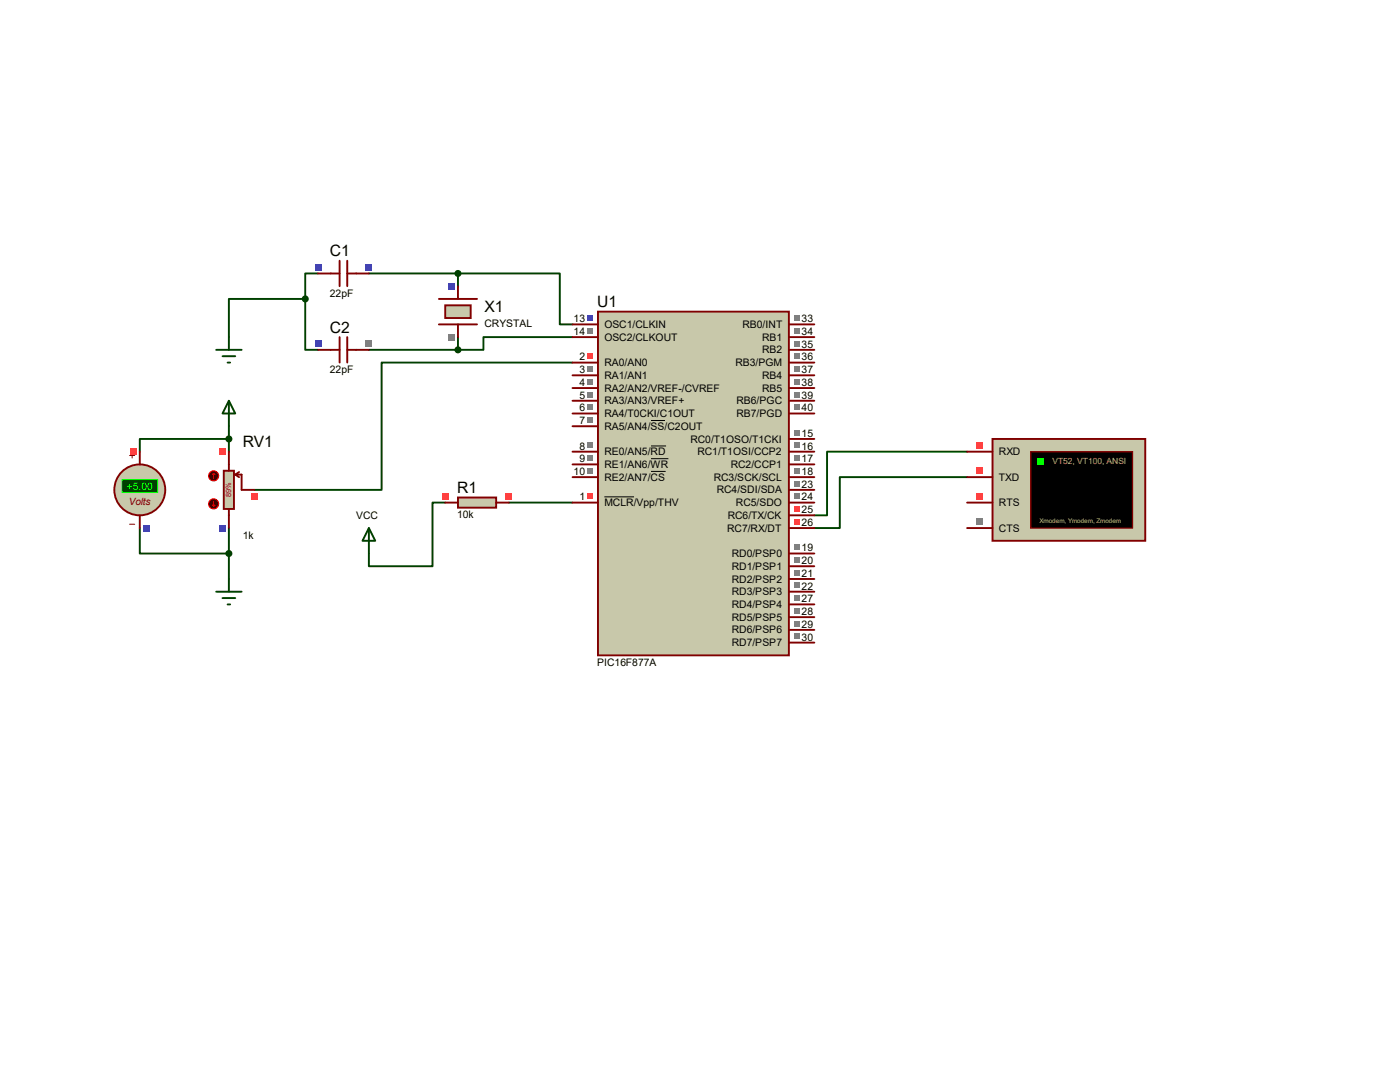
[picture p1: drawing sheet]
<svg xmlns="http://www.w3.org/2000/svg" width="279mm" height="216mm" viewBox="0 0 279 216" stroke-linecap="round" stroke-linejoin="round" font-family="sans-serif">
<g fill="none" stroke="#004000" stroke-width=".38">
<path d="M60.9 59.6v10.2h2.6M60.9 59.6h-15.2v7.7M63.5 54.6h-2.6v5M73.6 54.6h17.8M91.4 54.6h20.3v10.1h2.6M91.4 54.6v2.5M73.6 69.8h17.8M91.4 67.3v2.5M114.3 67.3h-17.8v2.5h-5.1M114.3 72.3h-38.1v25.4h-25.4M45.7 87.6h-17.8v2.5M45.7 85v5.1"/>
<path d="M193 90.1h-27.9v12.7h-2.6M193 95.2h-25.4v10.2h-5.1M27.9 105.4v5h17.8M45.7 105.4v10.1M88.9 100.3h-2.6v12.7h-12.7v-2.6M101.6 100.3h12.7"/>
</g>
<path d="M119.3 62.2h38.1v68.6h-38.1z" fill="#c8c8aa" stroke="#800000" stroke-width=".38"/>
<g fill="none" stroke="#800000" stroke-width=".38">
<path d="M114.3 72.3h5M114.3 74.9h5M114.3 77.4h5M114.3 64.7h5M114.3 67.3h5M114.3 80h5M157.4 72.3h5.1M157.4 74.9h5.1M157.4 77.4h5.1M157.4 64.7h5.1M157.4 67.3h5.1M157.4 80h5.1"/>
<path d="M157.4 69.8h5.1M114.3 82.5h5M114.3 85h5M114.3 90.1h5M114.3 92.7h5M114.3 95.2h5M157.4 82.5h5.1M157.4 90.1h5.1M157.4 92.7h5.1M157.4 95.2h5.1M157.4 97.7h5.1M157.4 87.6h5.1"/>
<path d="M114.3 100.3h5M157.4 110.4h5.1M157.4 113h5.1M157.4 118.1h5.1M157.4 115.5h5.1M157.4 105.4h5.1M157.4 102.8h5.1M157.4 100.3h5.1M157.4 128.2h5.1M157.4 125.7h5.1M157.4 123.1h5.1M157.4 120.6h5.1"/>
</g>
<path d="M120.6 99.1h5.9M129.9 83.9h2.8M129.9 89h3M129.9 91.5h3.5M129.9 94.1h2.9" fill="none" stroke="#000" stroke-width=".2"/>
<path d="M117.2 70.6h1v1h-1z" fill="#ff4040"/>
<g fill="#808080">
<path d="M117.2 73.1h1v1.1h-1z"/>
<path d="M117.2 75.6h1v1.1h-1z"/>
<path d="M117.2 80.7h1v1.1h-1z"/>
<path d="M117.2 83.3h1v1h-1z"/>
<path d="M117.2 88.3h1v1.1h-1z"/>
<path d="M117.2 90.9h1v1h-1z"/>
<path d="M117.2 93.4h1v1.1h-1z"/>
</g>
<path d="M117.2 62.9h1v1.1h-1z" fill="#4040ff"/>
<g fill="#808080">
<path d="M117.2 65.5h1v1h-1z"/>
<path d="M158.6 88.3h1v1.1h-1z"/>
<path d="M158.6 90.9h1v1h-1z"/>
<path d="M158.6 93.4h1v1.1h-1z"/>
<path d="M158.6 108.7h1v1h-1z"/>
<path d="M158.6 111.2h1v1.1h-1z"/>
<path d="M158.6 80.7h1v1.1h-1z"/>
<path d="M158.6 78.2h1v1h-1z"/>
<path d="M158.6 75.6h1v1.1h-1z"/>
<path d="M158.6 73.1h1v1.1h-1z"/>
<path d="M158.6 70.6h1v1h-1z"/>
<path d="M158.6 68h1v1.1h-1z"/>
<path d="M158.6 65.5h1v1h-1z"/>
<path d="M158.6 62.9h1v1.1h-1z"/>
<path d="M158.6 126.4h1v1.1h-1z"/>
<path d="M158.6 123.9h1v1.1h-1z"/>
<path d="M158.6 121.4h1v1h-1z"/>
<path d="M158.6 118.8h1v1.1h-1z"/>
<path d="M158.6 116.3h1v1h-1z"/>
<path d="M158.6 113.7h1v1.1h-1z"/>
</g>
<g fill="#ff4040">
<path d="M158.6 103.6h1v1h-1z"/>
<path d="M158.6 101h1v1.1h-1z"/>
</g>
<g fill="#808080">
<path d="M158.6 98.5h1v1.1h-1z"/>
<path d="M158.6 96h1v1h-1z"/>
<path d="M117.2 78.2h1v1h-1z"/>
<path d="M158.6 85.8h1v1.1h-1z"/>
</g>
<path d="M117.2 98.5h1v1.1h-1z" fill="#ff4040"/>
<path d="M87.6 59.6h7.6M87.6 64.7h7.6" fill="none" stroke="#800000" stroke-width=".38"/>
<path d="M88.9 60.9h5v2.6h-5z" fill="#c8c8aa" stroke="#800000" stroke-width=".38"/>
<path d="M91.4 57.1v2.5M91.4 64.7v2.6" fill="none" stroke="#800000" stroke-width=".38"/>
<path d="M89.5 56.5h1.3v1.3h-1.3z" fill="#4040ff"/>
<path d="M89.5 66.6h1.3v1.3h-1.3z" fill="#808080"/>
<path d="M63.5 54.6h4.3M67.8 52v5.1M69.3 52v5.1M69.3 54.6h4.3" fill="none" stroke="#800000" stroke-width=".38"/>
<g fill="#4040ff">
<path d="M73 52.7h1.3v1.3h-1.3z"/>
<path d="M62.8 52.7h1.3v1.3h-1.3z"/>
</g>
<circle cx="91.4" cy="54.6" r=".51" fill="#004000" stroke="#004000" stroke-width=".38"/>
<path d="M63.5 69.8h4.3M67.8 67.3v5M69.3 67.3v5M69.3 69.8h4.3" fill="none" stroke="#800000" stroke-width=".38"/>
<path d="M73 67.9h1.3v1.3h-1.3z" fill="#808080"/>
<path d="M62.8 67.9h1.3v1.3h-1.3z" fill="#4040ff"/>
<g fill="#004000" stroke="#004000" stroke-width=".38">
<circle cx="91.4" cy="69.8" r=".51"/>
<circle cx="60.9" cy="59.6" r=".51"/>
</g>
<path d="M43.1 69.8h5.1M44.4 71.1h2.5M45.4 72.3h.5M45.7 67.3v2.5" fill="none" stroke="#004000" stroke-width=".38"/>
<path d="M91.4 99.3h7.6v2h-7.6z" fill="#c8c8aa" stroke="#800000" stroke-width=".38"/>
<path d="M88.9 100.3h2.5M99 100.3h2.6" fill="none" stroke="#800000" stroke-width=".38"/>
<g fill="#ff4040">
<path d="M88.2 98.4h1.3v1.3h-1.3z"/>
<path d="M100.9 98.4h1.3v1.3h-1.3z"/>
</g>
<path d="M73.6 105.4l1.3 2.5h-2.6zM73.6 105.4v5" fill="none" stroke="#004000" stroke-width=".38"/>
<path d="M44.7 93.9h2v7.7h-2z" fill="#c8c8aa" stroke="#800000" stroke-width=".38"/>
<path d="M45.7 90.1v3.8M46.9 94.7l.8 .5M46.9 94.7h1.3v3h2.6M47.7 94.2l-.8 .5M45.7 101.6v3.8" fill="none" stroke="#800000" stroke-width=".38"/>
<circle cx="42.6" cy="95" r="1.02" fill="#400000" stroke="#f00" stroke-width=".2"/>
<path d="M42.6 94.4l-.2 .3M42.6 94.4l.3 .3M42.6 94.4v1.1" fill="none" stroke="#f00" stroke-width=".2"/>
<circle cx="42.6" cy="100.5" r="1.02" fill="#400000" stroke="#f00" stroke-width=".2"/>
<path d="M42.4 100.8l.2 .2M42.6 100v1M42.9 100.8l-.3 .2" fill="none" stroke="#f00" stroke-width=".2"/>
<path d="M43.8 104.7h1.3v1.3h-1.3z" fill="#4040ff"/>
<g fill="#ff4040">
<path d="M43.8 89.5h1.3v1.3h-1.3z"/>
<path d="M50.1 98.4h1.3v1.3h-1.3z"/>
</g>
<path d="M45.7 80l1.2 2.5h-2.5zM45.7 80v5M43.1 118.1h5.1M44.4 119.3h2.5M45.7 115.5v2.6M45.4 120.6h.5" fill="none" stroke="#004000" stroke-width=".38"/>
<circle cx="27.9" cy="97.7" r="5.1" fill="#c8c8aa" stroke="#800000" stroke-width=".38"/>
<path d="M25.9 90.9h1M26.4 90.4v1M25.9 104.6h1" fill="none" stroke="#800000" stroke-width=".2"/>
<path d="M24.3 95.7h7.2v2.6h-7.2z" fill="#004000" stroke="#0f0" stroke-width=".2"/>
<path d="M27.9 90.1v2.6M27.9 102.8v2.6" fill="none" stroke="#800000" stroke-width=".38"/>
<path d="M28.5 104.7h1.3v1.3h-1.3z" fill="#4040ff"/>
<path d="M26 89.5h1.3v1.3h-1.3z" fill="#ff4040"/>
<g fill="#004000" stroke="#004000" stroke-width=".38">
<circle cx="45.7" cy="87.6" r=".51"/>
<circle cx="45.7" cy="110.4" r=".51"/>
</g>
<path d="M198.1 87.6h30.5v20.3h-30.5z" fill="#c8c8aa" stroke="#800000" stroke-width=".38"/>
<path d="M205.7 90.1h20.3v15.3h-20.3z" fill="#000" stroke="#800000" stroke-width=".25"/>
<path d="M207 91.4h1.2v1.3h-1.2z" fill="#0f0"/>
<path d="M193 90.1h5.1M193 95.2h5.1M193 100.3h5.1M193 105.4h5.1" fill="none" stroke="#800000" stroke-width=".38"/>
<g fill="#ff4040">
<path d="M194.9 88.2h1.3v1.3h-1.3z"/>
<path d="M194.9 98.4h1.3v1.3h-1.3z"/>
<path d="M194.9 93.3h1.3v1.3h-1.3z"/>
</g>
<path d="M194.9 103.5h1.3v1.3h-1.3z" fill="#808080"/>
<g font-size="3.1">
<text x="65.8" y="51.2">C1</text>
<text x="96.7" y="62.3">X1</text>
<text x="119.2" y="61.3">U1</text>
<text x="65.8" y="66.4">C2</text>
<text x="48.4" y="89.3">RV1</text>
<text x="91.2" y="98.4">R1</text>
</g>
<g font-size="2.1">
<text x="65.8" y="59.2">22pF</text>
<text x="96.7" y="65.2">CRYSTAL</text>
<text x="114.5" y="64.3">13</text>
<text x="120.6" y="65.4">OSC1/CLKIN</text>
<text x="148.2" y="65.4">RB0/INT</text>
<text x="160" y="64.3">33</text>
<text x="114.5" y="66.8">14</text>
<text x="115.7" y="71.9">2</text>
<text x="120.6" y="68">OSC2/CLKOUT</text>
<text x="152.1" y="70.5">RB2</text>
<text x="152.1" y="68">RB1</text>
<text x="160" y="71.9">36</text>
<text x="160" y="69.4">35</text>
<text x="160" y="66.8">34</text>
<text x="65.8" y="74.5">22pF</text>
<text x="115.7" y="74.5">3</text>
<text x="115.7" y="77">4</text>
<text x="120.6" y="73.1">RA0/AN0</text>
<text x="120.6" y="75.6">RA1/AN1</text>
<text x="146.8" y="73.1">RB3/PGM</text>
<text x="152.1" y="75.6">RB4</text>
<text x="160" y="77">38</text>
<text x="160" y="74.5">37</text>
<text x="115.7" y="82.1">6</text>
<text x="115.7" y="79.5">5</text>
<text x="120.6" y="78.1">RA2/AN2/VREF-/CVREF</text>
<text x="120.6" y="83.2">RA4/T0CKI/C1OUT</text>
<text x="120.6" y="80.7">RA3/AN3/VREF+</text>
<text x="147" y="83.2">RB7/PGD</text>
<text x="147" y="80.7">RB6/PGC</text>
<text x="152.1" y="78.1">RB5</text>
<text x="160" y="82.1">40</text>
<text x="160" y="79.5">39</text>
<text x="115.7" y="84.6">7</text>
<text x="115.7" y="89.7">8</text>
<text x="120.6" y="85.8">RA5/AN4/SS/C2OUT</text>
<text x="137.8" y="88.3">RC0/T1OSO/T1CKI</text>
<text x="160" y="89.7">16</text>
<text x="160" y="87.2">15</text>
<text x="114.5" y="94.8">10</text>
<text x="115.7" y="92.2">9</text>
<text x="120.6" y="90.8">RE0/AN5/RD</text>
<text x="120.6" y="93.4">RE1/AN6/WR</text>
<text x="120.6" y="95.9">RE2/AN7/CS</text>
<text x="139.2" y="90.8">RC1/T1OSI/CCP2</text>
<text x="142.5" y="95.9">RC3/SCK/SCL</text>
<text x="145.8" y="93.4">RC2/CCP1</text>
<text x="160" y="92.2">17</text>
<text x="160" y="94.8">18</text>
<text x="199.4" y="90.8">RXD</text>
<text x="199.4" y="95.9">TXD</text>
<text x="115.7" y="99.9">1</text>
<text x="120.6" y="101">MCLR/Vpp/THV</text>
<text x="143" y="98.5">RC4/SDI/SDA</text>
<text x="146.9" y="101">RC5/SDO</text>
<text x="160" y="99.9">24</text>
<text x="160" y="97.3">23</text>
<text x="199.4" y="101">RTS</text>
<text x="48.4" y="107.5">1k</text>
<text x="71.1" y="103.5">VCC</text>
<text x="91.2" y="103.4">10k</text>
<text x="145.1" y="106.1">RC7/RX/DT</text>
<text x="145.2" y="103.5">RC6/TX/CK</text>
<text x="160" y="104.9">26</text>
<text x="160" y="102.4">25</text>
<text x="199.4" y="106.1">CTS</text>
<text x="146.1" y="111.2">RD0/PSP0</text>
<text x="146.1" y="113.7">RD1/PSP1</text>
<text x="160" y="110">19</text>
<text x="160" y="112.6">20</text>
<text x="146.1" y="118.8">RD3/PSP3</text>
<text x="146.1" y="116.2">RD2/PSP2</text>
<text x="160" y="117.6">22</text>
<text x="160" y="115.1">21</text>
<text x="146.1" y="123.9">RD5/PSP5</text>
<text x="146.1" y="121.3">RD4/PSP4</text>
<text x="160" y="125.3">29</text>
<text x="160" y="122.7">28</text>
<text x="160" y="120.2">27</text>
<text x="146.1" y="128.9">RD7/PSP7</text>
<text x="146.1" y="126.4">RD6/PSP6</text>
<text x="160" y="127.8">30</text>
<text x="119.2" y="132.8">PIC16F877A</text>
</g>
<text font-size="2.1" fill="#0f0" x="25.3" y="97.7">+5.00</text>
<text font-size="2" fill="#800000" x="25.7" y="100.8">Volts</text>
<text font-size="1.7" fill="#ff0" x="210" y="92.7">VT52, VT100, ANSI</text>
<text font-size="1.5" fill="#c00000" x="46.1" y="99.2" transform="rotate(-90 46.1 99.2)">89%</text>
<text font-size="1.3" fill="#ff0" x="207.5" y="104.3">Xmodem, Ymodem, Zmodem</text>
</svg>
